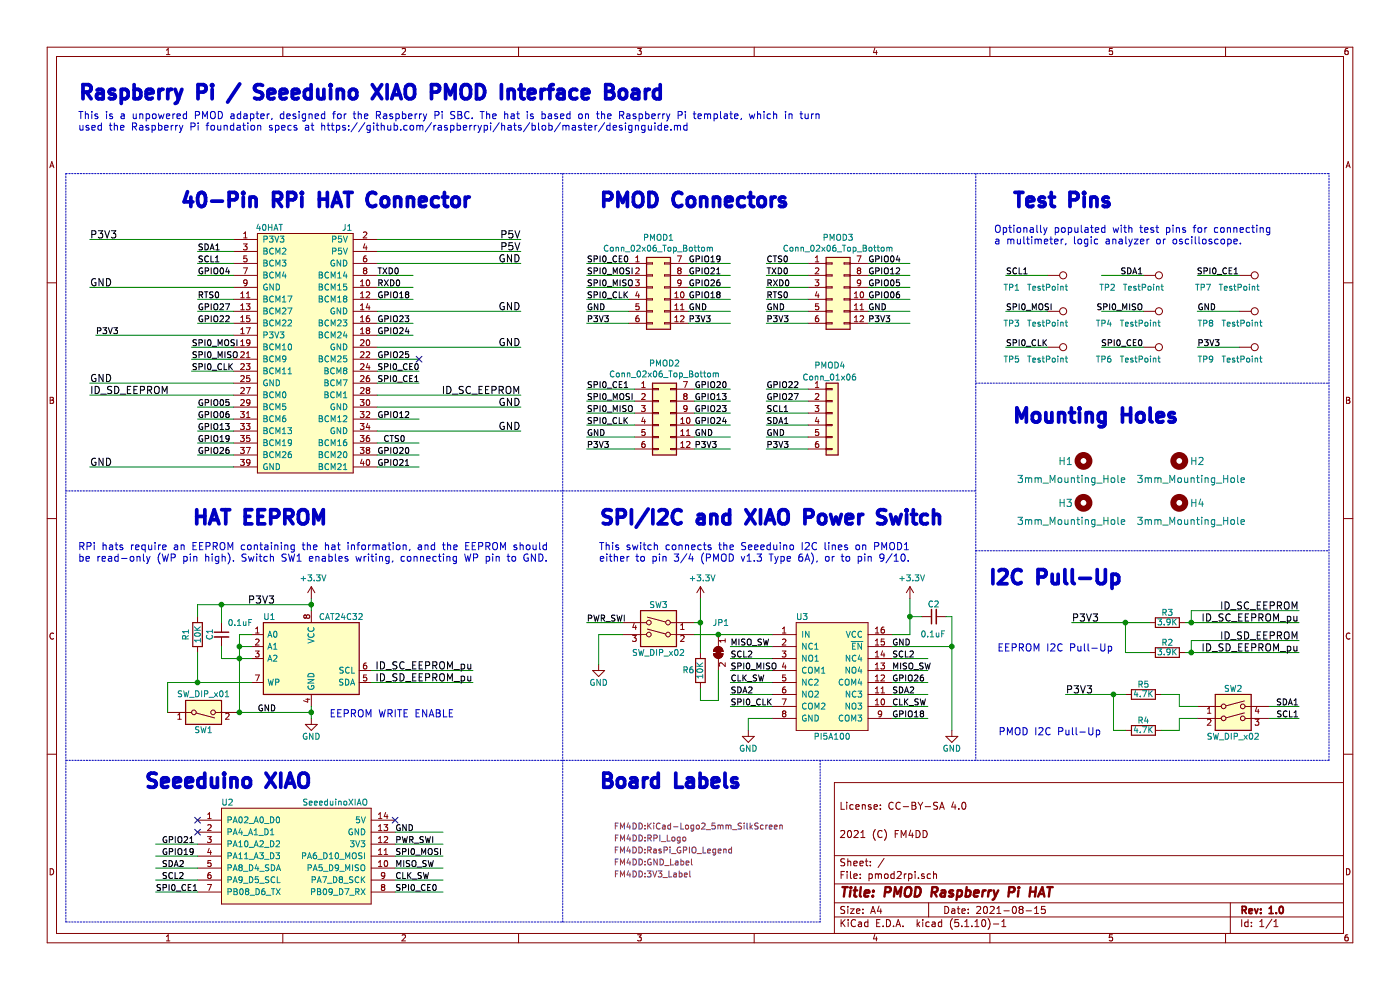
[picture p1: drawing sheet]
EESchema Schematic File Version 4
EELAYER 30 0
EELAYER END
$Descr A4 11693 8268
encoding utf-8
Sheet 1 1
Title "PMOD Raspberry Pi HAT"
Date "2021-08-15"
Rev "1.0"
Comp ""
Comment1 "2021 (C) FM4DD"
Comment2 ""
Comment3 "License: CC-BY-SA 4.0"
Comment4 ""
$EndDescr
$Comp
L Mechanical:MountingHole H1
U 1 1
P 9050 3850
F 0 "H1" H 8900 3850 60  0000 C CNN
F 1 "3mm_Mounting_Hole" H 8950 3700 60  0000 C CNN
F 2 "project_footprints:NPTH_3mm_ID" H 8950 3850 60  0001 C CNN
F 3 "" H 8950 3850 60  0001 C CNN
	1    9050 3850
	1    0    0    -1  
$EndComp
$Comp
L Mechanical:MountingHole H2
U 1 1
P 9850 3850
F 0 "H2" H 10000 3850 60  0000 C CNN
F 1 "3mm_Mounting_Hole" H 9950 3700 60  0000 C CNN
F 2 "project_footprints:NPTH_3mm_ID" H 9750 3850 60  0001 C CNN
F 3 "" H 9750 3850 60  0001 C CNN
	1    9850 3850
	1    0    0    -1  
$EndComp
$Comp
L Mechanical:MountingHole H3
U 1 1
P 9050 4200
F 0 "H3" H 8900 4200 60  0000 C CNN
F 1 "3mm_Mounting_Hole" H 8950 4050 60  0000 C CNN
F 2 "project_footprints:NPTH_3mm_ID" H 8950 4200 60  0001 C CNN
F 3 "" H 8950 4200 60  0001 C CNN
	1    9050 4200
	1    0    0    -1  
$EndComp
$Comp
L Mechanical:MountingHole H4
U 1 1
P 9850 4200
F 0 "H4" H 10000 4200 60  0000 C CNN
F 1 "3mm_Mounting_Hole" H 9950 4050 60  0000 C CNN
F 2 "project_footprints:NPTH_3mm_ID" H 9750 4200 60  0001 C CNN
F 3 "" H 9750 4200 60  0001 C CNN
	1    9850 4200
	1    0    0    -1  
$EndComp
$Comp
L raspberrypi_hat:OX40HAT J1
U 1 1
P 2550 2000
F 0 "J1" H 2900 2100 50  0000 C CNN
F 1 "40HAT" H 2250 2100 50  0000 C CNN
F 2 "Connector_PinSocket_2.54mm:PinSocket_2x20_P2.54mm_Vertical" H 2550 2200 50  0001 C CNN
F 3 "" H 1850 2000 50  0000 C CNN
	1    2550 2000
	1    0    0    -1  
$EndComp
Text Label 8950 5200 0    60   ~ 0
P3V3
$Comp
L raspberrypi_hat:CAT24C32 U1
U 1 1
P 2600 5500
F 0 "U1" H 2250 5850 50  0000 C CNN
F 1 "CAT24C32" H 2850 5850 50  0000 C CNN
F 2 "Package_SOIC:SOIC-8_3.9x4.9mm_P1.27mm" H 2600 5500 50  0001 C CNN
F 3 "" H 2600 5500 50  0000 C CNN
	1    2600 5500
	1    0    0    -1  
$EndComp
$Comp
L Device:R R2
U 1 1
P 9750 5450
F 0 "R2" V 9830 5450 50  0000 C CNN
F 1 "3.9K" V 9750 5450 50  0000 C CNN
F 2 "Resistor_SMD:R_0603_1608Metric" V 9680 5450 50  0001 C CNN
F 3 "" H 9750 5450 50  0001 C CNN
	1    9750 5450
	0    -1   -1   0   
$EndComp
$Comp
L Device:R R3
U 1 1
P 9750 5200
F 0 "R3" V 9830 5200 50  0000 C CNN
F 1 "3.9K" V 9750 5200 50  0000 C CNN
F 2 "Resistor_SMD:R_0603_1608Metric" V 9680 5200 50  0001 C CNN
F 3 "" H 9750 5200 50  0001 C CNN
	1    9750 5200
	0    -1   -1   0   
$EndComp
Wire Wire Line
	10850 5450 9950 5450
Wire Wire Line
	10850 5200 9950 5200
Wire Wire Line
	9950 5350 10850 5350
Wire Wire Line
	9950 5100 10850 5100
Wire Wire Line
	9950 5100 9950 5200
Connection ~ 9950 5200
Wire Wire Line
	9950 5350 9950 5450
Connection ~ 9950 5450
Wire Wire Line
	9600 5450 9400 5450
Wire Wire Line
	9400 5200 9600 5200
Text Label 10850 5450 2    60   ~ 0
ID_SD_EEPROM_pu
Text Label 10850 5350 2    60   ~ 0
ID_SD_EEPROM
Text Label 10850 5200 2    60   ~ 0
ID_SC_EEPROM_pu
Text Label 10850 5100 2    60   ~ 0
ID_SC_EEPROM
Wire Wire Line
	3950 5700 3100 5700
Wire Wire Line
	3100 5600 3950 5600
Text Label 3950 5700 2    60   ~ 0
ID_SD_EEPROM_pu
Text Label 3950 5600 2    60   ~ 0
ID_SC_EEPROM_pu
$Comp
L Device:R R1
U 1 1
P 1650 5300
F 0 "R1" V 1550 5300 50  0000 C CNN
F 1 "10K" V 1650 5300 50  0000 C CNN
F 2 "Resistor_SMD:R_0603_1608Metric" V 1580 5300 50  0001 C CNN
F 3 "" H 1650 5300 50  0001 C CNN
	1    1650 5300
	1    0    0    -1  
$EndComp
Text Label 2300 5050 2    60   ~ 0
P3V3
Text Notes 2750 6000 0    60   ~ 0
EEPROM WRITE ENABLE
Text Notes 8250 4900 0    118  ~ 24
I2C Pull-Up
Text Notes 1600 4400 0    118  ~ 24
HAT EEPROM
Text Notes 8450 3550 0    118  ~ 24
Mounting Holes
Text Notes 1500 1750 0    118  ~ 24
40-Pin RPi HAT Connector
Text Label 750  3900 0    60   ~ 0
GND
Wire Wire Line
	1950 3900 750  3900
Text Label 750  3300 0    60   ~ 0
ID_SD_EEPROM
Wire Wire Line
	1950 3300 750  3300
Text Label 750  3200 0    60   ~ 0
GND
Wire Wire Line
	1950 3200 750  3200
Text Label 750  2400 0    60   ~ 0
GND
Wire Wire Line
	1950 2400 750  2400
Text Label 750  2000 0    60   ~ 0
P3V3
Wire Wire Line
	1950 2000 750  2000
Wire Wire Line
	3150 2600 4350 2600
Wire Wire Line
	3150 2900 4350 2900
Wire Wire Line
	3150 3300 4350 3300
Wire Wire Line
	3150 3400 4350 3400
Wire Wire Line
	3150 3600 4350 3600
Text Label 4350 2600 2    60   ~ 0
GND
Text Label 4350 2900 2    60   ~ 0
GND
Text Label 4350 3400 2    60   ~ 0
GND
Text Label 4350 3300 2    60   ~ 0
ID_SC_EEPROM
Text Label 4350 3600 2    60   ~ 0
GND
Text Label 4350 2200 2    60   ~ 0
GND
Wire Wire Line
	3150 2200 4350 2200
Text Label 4350 2100 2    60   ~ 0
P5V
Wire Wire Line
	3150 2100 4350 2100
Wire Wire Line
	3150 2000 4350 2000
Wire Wire Line
	9400 5200 9400 5450
Text Notes 650  4700 0    60   ~ 0
RPi hats require an EEPROM containing the hat information, and the EEPROM should\nbe read-only (WP pin high). Switch SW1 enables writing, connecting WP pin to GND.
Text Notes 650  1100 0    60   ~ 0
This is a unpowered PMOD adapter, designed for the Raspberry Pi SBC. The hat is based on the Raspberry Pi template, which in turn\nused the Raspberry Pi foundation specs at https://github.com/raspberrypi/hats/blob/master/designguide.md
$Comp
L power:GND #PWR05
U 1 1
P 2600 6000
F 0 "#PWR05" H 2600 5750 50  0001 C CNN
F 1 "GND" H 2600 5850 50  0000 C CNN
F 2 "" H 2600 6000 50  0000 C CNN
F 3 "" H 2600 6000 50  0000 C CNN
	1    2600 6000
	1    0    0    -1  
$EndComp
Wire Wire Line
	2600 5900 2600 5950
Wire Wire Line
	9950 5200 9900 5200
Wire Wire Line
	9950 5450 9900 5450
Wire Wire Line
	9400 5200 8950 5200
Text Label 4350 2000 2    60   ~ 0
P5V
$Comp
L Connector_Generic:Conn_02x06_Top_Bottom PMOD1
U 1 1
P 5450 2400
F 0 "PMOD1" H 5500 2817 50  0000 C CNN
F 1 "Conn_02x06_Top_Bottom" H 5500 2726 50  0000 C CNN
F 2 "FM4DD:PMODPinSocket_2x06_P2.54mm_Horizontal" H 5450 2400 50  0001 C CNN
F 3 "~" H 5450 2400 50  0001 C CNN
	1    5450 2400
	1    0    0    -1  
$EndComp
$Comp
L Connector_Generic:Conn_02x06_Top_Bottom PMOD2
U 1 1
P 5500 3450
F 0 "PMOD2" H 5550 3867 50  0000 C CNN
F 1 "Conn_02x06_Top_Bottom" H 5550 3776 50  0000 C CNN
F 2 "FM4DD:PMODPinSocket_2x06_P2.54mm_Horizontal" H 5500 3450 50  0001 C CNN
F 3 "~" H 5500 3450 50  0001 C CNN
	1    5500 3450
	1    0    0    -1  
$EndComp
$Comp
L Connector_Generic:Conn_02x06_Top_Bottom PMOD3
U 1 1
P 6950 2400
F 0 "PMOD3" H 7000 2817 50  0000 C CNN
F 1 "Conn_02x06_Top_Bottom" H 7000 2726 50  0000 C CNN
F 2 "FM4DD:PMODPinSocket_2x06_P2.54mm_Horizontal" H 6950 2400 50  0001 C CNN
F 3 "~" H 6950 2400 50  0001 C CNN
	1    6950 2400
	1    0    0    -1  
$EndComp
$Comp
L Connector_Generic:Conn_01x06 PMOD4
U 1 1
P 6950 3450
F 0 "PMOD4" H 6800 3850 50  0000 L CNN
F 1 "Conn_01x06" H 6700 3750 50  0000 L CNN
F 2 "FM4DD:PMODPinSocket_1x06_P2.54mm_Horizontal" H 6950 3450 50  0001 C CNN
F 3 "~" H 6950 3450 50  0001 C CNN
	1    6950 3450
	1    0    0    -1  
$EndComp
Text Label 3150 3100 0    50   ~ 0
SPI0_CE0
Text Label 4900 2200 0    50   ~ 0
SPI0_CE0
Wire Wire Line
	4900 2200 5250 2200
Wire Wire Line
	3150 3100 3500 3100
Wire Wire Line
	4900 2300 5250 2300
Wire Wire Line
	4900 2400 5250 2400
Wire Wire Line
	4900 2500 5250 2500
Wire Wire Line
	4900 2600 5250 2600
Wire Wire Line
	4900 2700 5250 2700
Wire Wire Line
	5750 2200 6100 2200
Wire Wire Line
	5750 2300 6100 2300
Wire Wire Line
	5750 2400 6100 2400
Wire Wire Line
	5750 2500 6100 2500
Wire Wire Line
	5750 2600 6100 2600
Wire Wire Line
	5750 2700 6100 2700
Text Label 4900 2300 0    50   ~ 0
SPI0_MOSI
Text Label 1600 2900 0    50   ~ 0
SPI0_MOSI
Wire Wire Line
	1600 2900 1950 2900
Wire Wire Line
	1950 3000 1600 3000
Wire Wire Line
	1950 3100 1600 3100
Text Label 1600 3000 0    50   ~ 0
SPI0_MISO
Text Label 4900 2400 0    50   ~ 0
SPI0_MISO
Text Label 1600 3100 0    50   ~ 0
SPI0_CLK
Text Label 4900 2500 0    50   ~ 0
SPI0_CLK
Text Label 4900 2600 0    50   ~ 0
GND
Text Label 4900 2700 0    50   ~ 0
P3V3
Text Label 5750 2600 0    50   ~ 0
GND
Text Label 5750 2700 0    50   ~ 0
P3V3
Text Label 5750 2200 0    50   ~ 0
GPIO19
Text Label 5750 2300 0    50   ~ 0
GPIO21
Text Label 5750 2400 0    50   ~ 0
GPIO26
Text Label 5750 2500 0    50   ~ 0
GPIO18
Wire Wire Line
	1950 3700 1650 3700
Wire Wire Line
	3150 3900 3500 3900
Wire Wire Line
	3150 3800 3500 3800
Wire Wire Line
	3150 2500 3450 2500
Text Label 1650 3700 0    50   ~ 0
GPIO19
Text Label 3150 3900 0    50   ~ 0
GPIO21
Text Label 3150 3800 0    50   ~ 0
GPIO20
Text Label 3150 2500 0    50   ~ 0
GPIO18
Wire Wire Line
	5300 3250 4900 3250
Wire Wire Line
	5300 3350 4900 3350
Wire Wire Line
	5300 3450 4900 3450
Wire Wire Line
	5300 3550 4900 3550
Wire Wire Line
	5300 3650 4900 3650
Wire Wire Line
	5300 3750 4900 3750
Wire Wire Line
	5800 3250 6100 3250
Wire Wire Line
	5800 3350 6100 3350
Wire Wire Line
	5800 3450 6100 3450
Wire Wire Line
	5800 3550 6100 3550
Wire Wire Line
	5800 3650 6100 3650
Wire Wire Line
	5800 3750 6100 3750
Text Label 4900 3250 0    50   ~ 0
SPI0_CE1
Text Label 4900 3350 0    50   ~ 0
SPI0_MOSI
Text Label 4900 3450 0    50   ~ 0
SPI0_MISO
Text Label 4900 3550 0    50   ~ 0
SPI0_CLK
Text Label 4900 3650 0    50   ~ 0
GND
Text Label 4900 3750 0    50   ~ 0
P3V3
Text Label 5800 3650 0    50   ~ 0
GND
Text Label 5800 3750 0    50   ~ 0
P3V3
Wire Wire Line
	3150 3200 3500 3200
Text Label 3150 3200 0    50   ~ 0
SPI0_CE1
Wire Wire Line
	6750 3250 6400 3250
Wire Wire Line
	6750 3350 6400 3350
Wire Wire Line
	6750 3450 6400 3450
Wire Wire Line
	6750 3550 6400 3550
Wire Wire Line
	6750 3650 6400 3650
Wire Wire Line
	6750 3750 6400 3750
Text Label 6400 3750 0    50   ~ 0
P3V3
Text Label 6400 3650 0    50   ~ 0
GND
Text Label 6400 3550 0    50   ~ 0
SDA1
Text Label 6400 3450 0    50   ~ 0
SCL1
Wire Wire Line
	1950 2200 1650 2200
Wire Wire Line
	1950 2100 1650 2100
Text Label 1650 2200 0    50   ~ 0
SCL1
Text Label 1650 2100 0    50   ~ 0
SDA1
Wire Wire Line
	6750 2200 6400 2200
Wire Wire Line
	6750 2300 6400 2300
Wire Wire Line
	6750 2400 6400 2400
Wire Wire Line
	6750 2500 6400 2500
Wire Wire Line
	6750 2600 6400 2600
Wire Wire Line
	6750 2700 6400 2700
Text Label 6400 2200 0    50   ~ 0
CTS0
Text Label 6400 2300 0    50   ~ 0
TXD0
Text Label 6400 2400 0    50   ~ 0
RXD0
Text Label 6400 2500 0    50   ~ 0
RTS0
Wire Wire Line
	3150 3700 3500 3700
Text Label 3200 3700 0    50   ~ 0
CTS0
Wire Wire Line
	3150 2300 3450 2300
Wire Wire Line
	3150 2400 3450 2400
Text Label 3150 2300 0    50   ~ 0
TXD0
Text Label 3150 2400 0    50   ~ 0
RXD0
Text Label 1650 2500 0    50   ~ 0
RTS0
Text Label 6400 2600 0    50   ~ 0
GND
Text Label 6400 2700 0    50   ~ 0
P3V3
Text Label 5800 3250 0    50   ~ 0
GPIO20
Text Label 5800 3350 0    50   ~ 0
GPIO13
Text Label 5800 3450 0    50   ~ 0
GPIO23
Text Label 5800 3550 0    50   ~ 0
GPIO24
Wire Wire Line
	1950 3800 1650 3800
Text Label 1650 3800 0    50   ~ 0
GPIO26
Wire Wire Line
	1950 3600 1650 3600
Text Label 1650 3600 0    50   ~ 0
GPIO13
Text Label 1650 2600 0    50   ~ 0
GPIO27
Text Label 1650 2700 0    50   ~ 0
GPIO22
Wire Wire Line
	1650 2500 1950 2500
Wire Wire Line
	1650 2600 1950 2600
Wire Wire Line
	1650 2700 1950 2700
Wire Wire Line
	1950 2800 800  2800
Text Label 800  2800 0    50   ~ 0
P3V3
$Comp
L Device:C_Small C1
U 1 1
P 1850 5300
F 0 "C1" V 1750 5250 50  0000 L CNN
F 1 "0.1uF" H 1900 5400 50  0000 L CNN
F 2 "Capacitor_SMD:C_0402_1005Metric" H 1850 5300 50  0001 C CNN
F 3 "~" H 1850 5300 50  0001 C CNN
	1    1850 5300
	1    0    0    -1  
$EndComp
Wire Wire Line
	1650 5450 1650 5700
Wire Wire Line
	2600 5950 2600 6000
Wire Wire Line
	2000 5500 2000 5950
Connection ~ 2000 5500
Wire Wire Line
	2000 5500 2100 5500
Wire Wire Line
	2000 5950 2600 5950
Wire Wire Line
	2100 5400 2000 5400
Wire Wire Line
	2000 5400 2000 5500
Wire Wire Line
	2100 5300 2000 5300
Wire Wire Line
	2000 5300 2000 5400
Connection ~ 2000 5400
Wire Wire Line
	1850 5500 2000 5500
Connection ~ 1850 5050
Wire Wire Line
	1850 5050 2600 5050
Text Label 2150 5950 0    50   ~ 0
GND
Wire Wire Line
	7250 2200 7600 2200
Wire Wire Line
	7250 2300 7600 2300
Wire Wire Line
	7250 2400 7600 2400
Wire Wire Line
	7250 2500 7600 2500
Wire Wire Line
	7250 2600 7600 2600
Wire Wire Line
	7250 2700 7600 2700
Text Label 7250 2700 0    50   ~ 0
P3V3
Text Label 7250 2600 0    50   ~ 0
GND
Text Label 7250 2500 0    50   ~ 0
GPIO06
Text Label 7250 2400 0    50   ~ 0
GPIO05
Text Label 7250 2300 0    50   ~ 0
GPIO12
Text Label 7250 2200 0    50   ~ 0
GPIO04
Wire Wire Line
	1950 2300 1650 2300
Text Label 1650 2300 0    50   ~ 0
GPIO04
Wire Wire Line
	3150 3500 3500 3500
Text Label 3150 3500 0    50   ~ 0
GPIO12
Wire Wire Line
	1950 3400 1650 3400
Text Label 1650 3400 0    50   ~ 0
GPIO05
Wire Wire Line
	1950 3500 1650 3500
Text Label 1650 3500 0    50   ~ 0
GPIO06
Text Label 6400 3250 0    50   ~ 0
GPIO22
Text Label 6400 3350 0    50   ~ 0
GPIO27
Wire Wire Line
	3150 2700 3450 2700
Wire Wire Line
	3150 2800 3450 2800
Text Label 3150 2700 0    50   ~ 0
GPIO23
Text Label 3150 2800 0    50   ~ 0
GPIO24
Text Notes 5000 1750 0    118  ~ 24
PMOD Connectors
Wire Wire Line
	8750 2300 8400 2300
Wire Wire Line
	9550 2300 9200 2300
Text Label 8400 2300 0    50   ~ 0
SCL1
Text Label 9550 2300 2    50   ~ 0
SDA1
Wire Wire Line
	8750 2600 8400 2600
Wire Wire Line
	8750 2900 8400 2900
Wire Wire Line
	9550 2600 9200 2600
Wire Wire Line
	9550 2900 9200 2900
Text Label 8400 2600 0    50   ~ 0
SPI0_MOSI
Text Label 9550 2600 2    50   ~ 0
SPI0_MISO
Text Label 8400 2900 0    50   ~ 0
SPI0_CLK
Text Label 9550 2900 2    50   ~ 0
SPI0_CE0
$Comp
L Connector:TestPoint TP8
U 1 1
P 10350 2600
F 0 "TP8" V 10450 2250 50  0000 L CNN
F 1 "TestPoint" V 10450 2450 50  0000 L CNN
F 2 "FM4DD:TestPoint_Keystone_5000-5004_Miniature" H 10550 2600 50  0001 C CNN
F 3 "~" H 10550 2600 50  0001 C CNN
	1    10350 2600
	0    1    1    0   
$EndComp
Wire Wire Line
	10350 2600 10000 2600
$Comp
L Connector:TestPoint TP7
U 1 1
P 10350 2300
F 0 "TP7" V 10450 2000 50  0000 C CNN
F 1 "TestPoint" V 10450 2300 50  0000 C CNN
F 2 "FM4DD:TestPoint_Keystone_5000-5004_Miniature" H 10550 2300 50  0001 C CNN
F 3 "~" H 10550 2300 50  0001 C CNN
	1    10350 2300
	0    1    1    0   
$EndComp
Text Label 10350 2300 2    50   ~ 0
SPI0_CE1
Text Label 10000 2600 0    50   ~ 0
GND
Text Notes 9300 5450 2    60   ~ 0
EEPROM I2C Pull-Up
Wire Wire Line
	10000 2300 10350 2300
Text Notes 8300 2050 0    60   ~ 0
Optionally populated with test pins for connecting\na multimeter, logic analyzer or oscilloscope.
Text Notes 8450 1750 0    118  ~ 24
Test Pins
$Comp
L FM4DD:Logo_KiCad_5mm L1
U 1 1
P 5100 6900
F 0 "L1" H 5100 6900 50  0001 C CNN
F 1 "Logo_KiCad_5mm" H 5100 6900 50  0001 C CNN
F 2 "FM4DD:KiCad-Logo2_5mm_SilkScreen" H 5125 6900 50  0000 L CNN
F 3 "" H 5100 6900 50  0001 C CNN
	1    5100 6900
	1    0    0    -1  
$EndComp
$Comp
L FM4DD:Logo_RPI L2
U 1 1
P 5100 7000
F 0 "L2" H 5100 7000 50  0001 C CNN
F 1 "Logo_RPI" H 5100 7000 50  0001 C CNN
F 2 "FM4DD:RPI_Logo" H 5125 7000 50  0000 L CNN
F 3 "" H 5100 7000 50  0001 C CNN
	1    5100 7000
	1    0    0    -1  
$EndComp
$Comp
L FM4DD:Pinout_RPI_GPIO L3
U 1 1
P 5100 7100
F 0 "L3" H 5100 7100 50  0001 C CNN
F 1 "Pinout_RPI_GPIO" H 5100 7100 50  0001 C CNN
F 2 "FM4DD:RasPi_GPIO_Legend" H 5125 7100 50  0000 L CNN
F 3 "" H 5100 7100 50  0001 C CNN
	1    5100 7100
	1    0    0    -1  
$EndComp
Text Notes 5000 6600 0    118  ~ 24
Board Labels
Wire Notes Line
	550  4100 8150 4100
Wire Notes Line
	8150 4600 11100 4600
Text Notes 650  850  0    118  ~ 24
Raspberry Pi / Seeeduino XIAO PMOD Interface Board
Wire Wire Line
	3150 3000 3500 3000
NoConn ~ 3500 3000
Text Label 3150 3000 0    50   ~ 0
GPIO25
$Comp
L power:+3.3V #PWR0101
U 1 1
P 2600 5000
F 0 "#PWR0101" H 2600 4850 50  0001 C CNN
F 1 "+3.3V" H 2615 5173 50  0000 C CNN
F 2 "" H 2600 5000 50  0001 C CNN
F 3 "" H 2600 5000 50  0001 C CNN
	1    2600 5000
	1    0    0    -1  
$EndComp
Wire Wire Line
	2600 5050 2600 5100
Wire Wire Line
	1850 5050 1850 5200
Wire Wire Line
	1850 5400 1850 5500
Wire Wire Line
	1650 5050 1650 5150
Wire Wire Line
	1650 5050 1850 5050
Wire Wire Line
	2600 5050 2600 5000
Connection ~ 2600 5050
Connection ~ 2600 5950
$Comp
L Switch:SW_DIP_x01 SW1
U 1 1
P 1700 5950
F 0 "SW1" H 1700 6100 50  0000 C CNN
F 1 "SW_DIP_x01" H 1700 5800 50  0000 C CNN
F 2 "FM4DD:SW_DIP_SPSTx01_XKB_DSIC01LS" H 1700 5950 50  0001 C CNN
F 3 "~" H 1700 5950 50  0001 C CNN
	1    1700 5950
	1    0    0    1   
$EndComp
Wire Wire Line
	1650 5700 2100 5700
Connection ~ 2000 5950
Wire Wire Line
	1650 5700 1400 5700
Wire Wire Line
	1400 5700 1400 5950
Connection ~ 1650 5700
Text Label 8900 5800 0    60   ~ 0
P3V3
$Comp
L Device:R R4
U 1 1
P 9550 6100
F 0 "R4" V 9630 6100 50  0000 C CNN
F 1 "4.7K" V 9550 6100 50  0000 C CNN
F 2 "Resistor_SMD:R_0603_1608Metric" V 9480 6100 50  0001 C CNN
F 3 "" H 9550 6100 50  0001 C CNN
	1    9550 6100
	0    -1   -1   0   
$EndComp
$Comp
L Device:R R5
U 1 1
P 9550 5800
F 0 "R5" V 9630 5800 50  0000 C CNN
F 1 "4.7K" V 9550 5800 50  0000 C CNN
F 2 "Resistor_SMD:R_0603_1608Metric" V 9480 5800 50  0001 C CNN
F 3 "" H 9550 5800 50  0001 C CNN
	1    9550 5800
	0    -1   -1   0   
$EndComp
$Comp
L Switch:SW_DIP_x02 SW2
U 1 1
P 10300 6000
F 0 "SW2" H 10300 6250 50  0000 C CNN
F 1 "SW_DIP_x02" H 10300 5850 50  0000 C CNN
F 2 "FM4DD:SW_DIP_SPSTx02_XKB_DSIC02LS" H 10300 6000 50  0001 C CNN
F 3 "~" H 10300 6000 50  0001 C CNN
	1    10300 6000
	1    0    0    -1  
$EndComp
Wire Wire Line
	9400 6100 9300 6100
Wire Wire Line
	9300 6100 9300 5800
Wire Wire Line
	9700 6100 9850 6100
Wire Wire Line
	9850 6100 9850 6000
Wire Wire Line
	9850 6000 10000 6000
Wire Wire Line
	9700 5800 9850 5800
Wire Wire Line
	9850 5800 9850 5900
Wire Wire Line
	9850 5900 10000 5900
Wire Wire Line
	10600 6000 10850 6000
Wire Wire Line
	10600 5900 10850 5900
Text Label 10850 6000 2    50   ~ 0
SCL1
Text Label 10850 5900 2    50   ~ 0
SDA1
$Comp
L Connector:TestPoint TP1
U 1 1
P 8750 2300
F 0 "TP1" V 8850 2000 50  0000 C CNN
F 1 "TestPoint" V 8850 2300 50  0000 C CNN
F 2 "FM4DD:TestPoint_Keystone_5000-5004_Miniature" H 8950 2300 50  0001 C CNN
F 3 "~" H 8950 2300 50  0001 C CNN
	1    8750 2300
	0    1    1    0   
$EndComp
$Comp
L Connector:TestPoint TP2
U 1 1
P 9550 2300
F 0 "TP2" V 9650 2000 50  0000 C CNN
F 1 "TestPoint" V 9650 2300 50  0000 C CNN
F 2 "FM4DD:TestPoint_Keystone_5000-5004_Miniature" H 9750 2300 50  0001 C CNN
F 3 "~" H 9750 2300 50  0001 C CNN
	1    9550 2300
	0    1    1    0   
$EndComp
$Comp
L FM4DD:GND_Label L4
U 1 1
P 5100 7200
F 0 "L4" H 5100 7200 50  0001 C CNN
F 1 "GND_Label" H 5100 7200 50  0001 C CNN
F 2 "FM4DD:GND_Label" H 5125 7200 50  0000 L CNN
F 3 "" H 5100 7200 50  0001 C CNN
	1    5100 7200
	1    0    0    -1  
$EndComp
$Comp
L FM4DD:3V3_Label L5
U 1 1
P 5100 7300
F 0 "L5" H 5100 7300 50  0001 C CNN
F 1 "3V3_Label" H 5100 7300 50  0001 C CNN
F 2 "FM4DD:3V3_Label" H 5125 7300 50  0000 L CNN
F 3 "" H 5100 7300 50  0001 C CNN
	1    5100 7300
	1    0    0    -1  
$EndComp
$Comp
L FM4DD:SeeeduinoXIAO U2
U 1 1
P 2500 7100
F 0 "U2" H 1900 7500 50  0000 C CNN
F 1 "SeeeduinoXIAO" H 2800 7500 50  0000 C CNN
F 2 "FM4DD:SeeeduinoXIAO-14P-2.54-21X17.8MM" H 2150 7200 50  0001 C CNN
F 3 "https://files.seeedstudio.com/wiki/Seeeduino-XIAO/res/Seeeduino-XIAO-v1.0-SCH-191112.pdf" H 2150 7300 50  0001 C CNN
	1    2500 7100
	1    0    0    -1  
$EndComp
Text Label 3300 6950 0    50   ~ 0
GND
Text Label 3300 7150 0    50   ~ 0
SPI0_MOSI
Text Label 3300 7250 0    50   ~ 0
MISO_SW
Text Label 3300 7350 0    50   ~ 0
CLK_SW
Wire Wire Line
	3300 7150 3700 7150
Wire Wire Line
	3300 7450 3700 7450
Text Label 3300 7450 0    50   ~ 0
SPI0_CE0
Text Label 1300 7450 0    50   ~ 0
SPI0_CE1
Text Label 3300 7050 0    50   ~ 0
PWR_SWI
Text Label 1350 7050 0    50   ~ 0
GPIO21
Wire Wire Line
	1650 7150 1300 7150
Wire Wire Line
	1650 7050 1300 7050
Wire Wire Line
	1300 7450 1650 7450
Text Label 1350 7150 0    50   ~ 0
GPIO19
Text Label 1350 7350 0    50   ~ 0
SCL2
NoConn ~ 1650 6850
NoConn ~ 1650 6950
NoConn ~ 3300 6850
Wire Wire Line
	3300 6950 3700 6950
$Comp
L Connector:TestPoint TP5
U 1 1
P 8750 2900
F 0 "TP5" V 8850 2600 50  0000 C CNN
F 1 "TestPoint" V 8850 2900 50  0000 C CNN
F 2 "FM4DD:TestPoint_Keystone_5000-5004_Miniature" H 8950 2900 50  0001 C CNN
F 3 "~" H 8950 2900 50  0001 C CNN
	1    8750 2900
	0    1    1    0   
$EndComp
$Comp
L Connector:TestPoint TP6
U 1 1
P 9550 2900
F 0 "TP6" V 9650 2500 50  0000 L CNN
F 1 "TestPoint" V 9650 2700 50  0000 L CNN
F 2 "FM4DD:TestPoint_Keystone_5000-5004_Miniature" H 9750 2900 50  0001 C CNN
F 3 "~" H 9750 2900 50  0001 C CNN
	1    9550 2900
	0    1    1    0   
$EndComp
$Comp
L Connector:TestPoint TP3
U 1 1
P 8750 2600
F 0 "TP3" V 8850 2300 50  0000 C CNN
F 1 "TestPoint" V 8850 2600 50  0000 C CNN
F 2 "FM4DD:TestPoint_Keystone_5000-5004_Miniature" H 8950 2600 50  0001 C CNN
F 3 "~" H 8950 2600 50  0001 C CNN
	1    8750 2600
	0    1    1    0   
$EndComp
$Comp
L Connector:TestPoint TP4
U 1 1
P 9550 2600
F 0 "TP4" V 9650 2200 50  0000 L CNN
F 1 "TestPoint" V 9650 2400 50  0000 L CNN
F 2 "FM4DD:TestPoint_Keystone_5000-5004_Miniature" H 9750 2600 50  0001 C CNN
F 3 "~" H 9750 2600 50  0001 C CNN
	1    9550 2600
	0    1    1    0   
$EndComp
$Comp
L FM4DD:PI5A100 U3
U 1 1
P 6950 5650
F 0 "U3" H 6700 6150 50  0000 C CNN
F 1 "PI5A100" H 6950 5150 50  0000 C CNN
F 2 "Package_SO:QSOP-16_3.9x4.9mm_P0.635mm" H 6850 4600 60  0001 C CNN
F 3 "https://www.diodes.com/assets/Datasheets/PI5A100.pdf" H 6950 5600 60  0001 C CNN
F 4 "Diodes Incorporated" H 7050 4800 60  0001 C CNN "Vendor"
F 5 "AE-LLCNV8" H 7150 4900 60  0001 C CNN "Vendor Part Number"
	1    6950 5650
	1    0    0    -1  
$EndComp
Wire Wire Line
	3300 7050 3700 7050
Wire Wire Line
	1650 7250 1300 7250
Wire Wire Line
	3300 7250 3700 7250
Wire Wire Line
	3300 7350 3700 7350
Wire Wire Line
	6450 6000 6250 6000
Wire Wire Line
	6250 6000 6250 6100
Wire Wire Line
	7450 5300 7600 5300
$Comp
L power:+3.3V #PWR0102
U 1 1
P 7600 5000
F 0 "#PWR0102" H 7600 4850 50  0001 C CNN
F 1 "+3.3V" H 7615 5173 50  0000 C CNN
F 2 "" H 7600 5000 50  0001 C CNN
F 3 "" H 7600 5000 50  0001 C CNN
	1    7600 5000
	1    0    0    -1  
$EndComp
Wire Wire Line
	6450 5900 6100 5900
Text Label 6100 5900 0    50   ~ 0
SPI0_CLK
Wire Wire Line
	6450 5600 6100 5600
Text Label 6100 5600 0    50   ~ 0
SPI0_MISO
Wire Wire Line
	6450 5800 6100 5800
Wire Wire Line
	6450 5700 6100 5700
Wire Wire Line
	6450 5400 6100 5400
Wire Wire Line
	6450 5500 6100 5500
Text Label 7450 5400 0    50   ~ 0
GND
Wire Notes Line
	8150 3200 11100 3200
Text Notes 5000 4400 0    118  ~ 24
SPI/I2C and XIAO Power Switch
Text Label 6100 5700 0    50   ~ 0
CLK_SW
Text Label 6100 5400 0    50   ~ 0
MISO_SW
Wire Wire Line
	1650 7350 1300 7350
Text Label 6100 5800 0    50   ~ 0
SDA2
Text Label 1350 7250 0    50   ~ 0
SDA2
Text Label 6100 5500 0    50   ~ 0
SCL2
$Comp
L power:GND #PWR0103
U 1 1
P 6250 6100
F 0 "#PWR0103" H 6250 5850 50  0001 C CNN
F 1 "GND" H 6250 5950 50  0000 C CNN
F 2 "" H 6250 6100 50  0000 C CNN
F 3 "" H 6250 6100 50  0000 C CNN
	1    6250 6100
	1    0    0    -1  
$EndComp
Wire Wire Line
	7450 5500 7750 5500
Text Label 7450 5500 0    50   ~ 0
SCL2
Wire Wire Line
	7450 5600 7750 5600
Wire Wire Line
	7450 5700 7750 5700
Text Label 7450 5700 0    50   ~ 0
GPIO26
Wire Wire Line
	7450 5800 7750 5800
Text Label 7450 5800 0    50   ~ 0
SDA2
Wire Wire Line
	7450 5900 7750 5900
Wire Wire Line
	7450 6000 7750 6000
Text Label 7450 6000 0    50   ~ 0
GPIO18
Text Label 7450 5900 0    50   ~ 0
CLK_SW
Text Label 7450 5600 0    50   ~ 0
MISO_SW
$Comp
L power:GND #PWR0106
U 1 1
P 7950 6100
F 0 "#PWR0106" H 7950 5850 50  0001 C CNN
F 1 "GND" H 7950 5950 50  0000 C CNN
F 2 "" H 7950 6100 50  0000 C CNN
F 3 "" H 7950 6100 50  0000 C CNN
	1    7950 6100
	1    0    0    -1  
$EndComp
Text Notes 5000 4700 0    60   ~ 0
This switch connects the Seeeduino I2C lines on PMOD1\neither to pin 3/4 (PMOD v1.3 Type 6A), or to pin 9/10.
$Comp
L power:+3.3V #PWR0105
U 1 1
P 5850 5000
F 0 "#PWR0105" H 5850 4850 50  0001 C CNN
F 1 "+3.3V" H 5865 5173 50  0000 C CNN
F 2 "" H 5850 5000 50  0001 C CNN
F 3 "" H 5850 5000 50  0001 C CNN
	1    5850 5000
	1    0    0    -1  
$EndComp
Wire Wire Line
	5800 5200 5850 5200
$Comp
L Device:C_Small C2
U 1 1
P 7800 5150
F 0 "C2" V 7900 5100 50  0000 L CNN
F 1 "0.1uF" V 7650 5050 50  0000 L CNN
F 2 "Capacitor_SMD:C_0402_1005Metric" H 7800 5150 50  0001 C CNN
F 3 "~" H 7800 5150 50  0001 C CNN
	1    7800 5150
	0    -1   -1   0   
$EndComp
Wire Wire Line
	5850 5750 5850 5850
Wire Wire Line
	7700 5150 7600 5150
Wire Wire Line
	7600 5150 7600 5300
Wire Wire Line
	7900 5150 7950 5150
Wire Wire Line
	7950 5150 7950 5400
Wire Wire Line
	7450 5400 7950 5400
Connection ~ 7950 5400
Wire Wire Line
	7950 5400 7950 6100
Wire Wire Line
	7600 5000 7600 5150
Connection ~ 7600 5150
$Comp
L Connector:TestPoint TP9
U 1 1
P 10350 2900
F 0 "TP9" V 10450 2550 50  0000 L CNN
F 1 "TestPoint" V 10450 2750 50  0000 L CNN
F 2 "FM4DD:TestPoint_Keystone_5000-5004_Miniature" H 10550 2900 50  0001 C CNN
F 3 "~" H 10550 2900 50  0001 C CNN
	1    10350 2900
	0    1    1    0   
$EndComp
Wire Wire Line
	10350 2900 10000 2900
Text Label 10000 2900 0    50   ~ 0
P3V3
Wire Notes Line
	11100 6350 550  6350
Wire Notes Line
	4700 1450 4700 7700
Wire Notes Line
	6850 7700 550  7700
Wire Notes Line
	550  1450 550  7700
Text Notes 1200 6600 0    118  ~ 24
Seeeduino XIAO
Wire Notes Line
	11100 6350 11100 1450
Wire Notes Line
	550  1450 11100 1450
Wire Notes Line
	8150 1450 8150 6350
Wire Notes Line
	6850 6350 6850 7700
Wire Wire Line
	5850 5000 5850 5200
Connection ~ 6000 5300
Wire Wire Line
	6000 5300 6450 5300
Wire Wire Line
	5800 5300 6000 5300
Wire Wire Line
	5850 5200 5850 5450
Connection ~ 5850 5200
Wire Wire Line
	5850 5850 6000 5850
Wire Wire Line
	6000 5850 6000 5600
$Comp
L Jumper:SolderJumper_2_Bridged JP1
U 1 1
P 6000 5450
F 0 "JP1" V 5750 5400 50  0000 L CNN
F 1 "SolderJumper_2_Bridged" V 6300 5150 50  0001 L CNN
F 2 "Jumper:SolderJumper-2_P1.3mm_Bridged_Pad1.0x1.5mm" H 6000 5450 50  0001 C CNN
F 3 "~" H 6000 5450 50  0001 C CNN
	1    6000 5450
	0    1    1    0   
$EndComp
$Comp
L Device:R R6
U 1 1
P 5850 5600
F 0 "R6" H 5950 5600 50  0000 C CNN
F 1 "10K" V 5850 5600 50  0000 C CNN
F 2 "Resistor_SMD:R_0603_1608Metric" V 5780 5600 50  0001 C CNN
F 3 "" H 5850 5600 50  0001 C CNN
	1    5850 5600
	-1   0    0    1   
$EndComp
$Comp
L power:GND #PWR0104
U 1 1
P 5000 5550
F 0 "#PWR0104" H 5000 5300 50  0001 C CNN
F 1 "GND" H 5000 5400 50  0000 C CNN
F 2 "" H 5000 5550 50  0000 C CNN
F 3 "" H 5000 5550 50  0000 C CNN
	1    5000 5550
	1    0    0    -1  
$EndComp
Wire Wire Line
	5200 5300 5000 5300
Wire Wire Line
	5000 5300 5000 5550
Text Label 4900 5200 0    50   ~ 0
PWR_SWI
Wire Wire Line
	4900 5200 5200 5200
$Comp
L Switch:SW_DIP_x02 SW3
U 1 1
P 5500 5300
F 0 "SW3" H 5500 5550 50  0000 C CNN
F 1 "SW_DIP_x02" H 5500 5150 50  0000 C CNN
F 2 "FM4DD:SW_DIP_SPSTx02_XKB_DSIC02LS" H 5500 5300 50  0001 C CNN
F 3 "~" H 5500 5300 50  0001 C CNN
	1    5500 5300
	-1   0    0    -1  
$EndComp
Connection ~ 9400 5200
Connection ~ 9300 5800
Wire Wire Line
	9300 5800 9400 5800
Wire Wire Line
	8900 5800 9300 5800
Text Notes 9200 6150 2    60   ~ 0
PMOD I2C Pull-Up
Text Label 6100 5300 0    50   ~ 0
IN
$EndSCHEMATC
